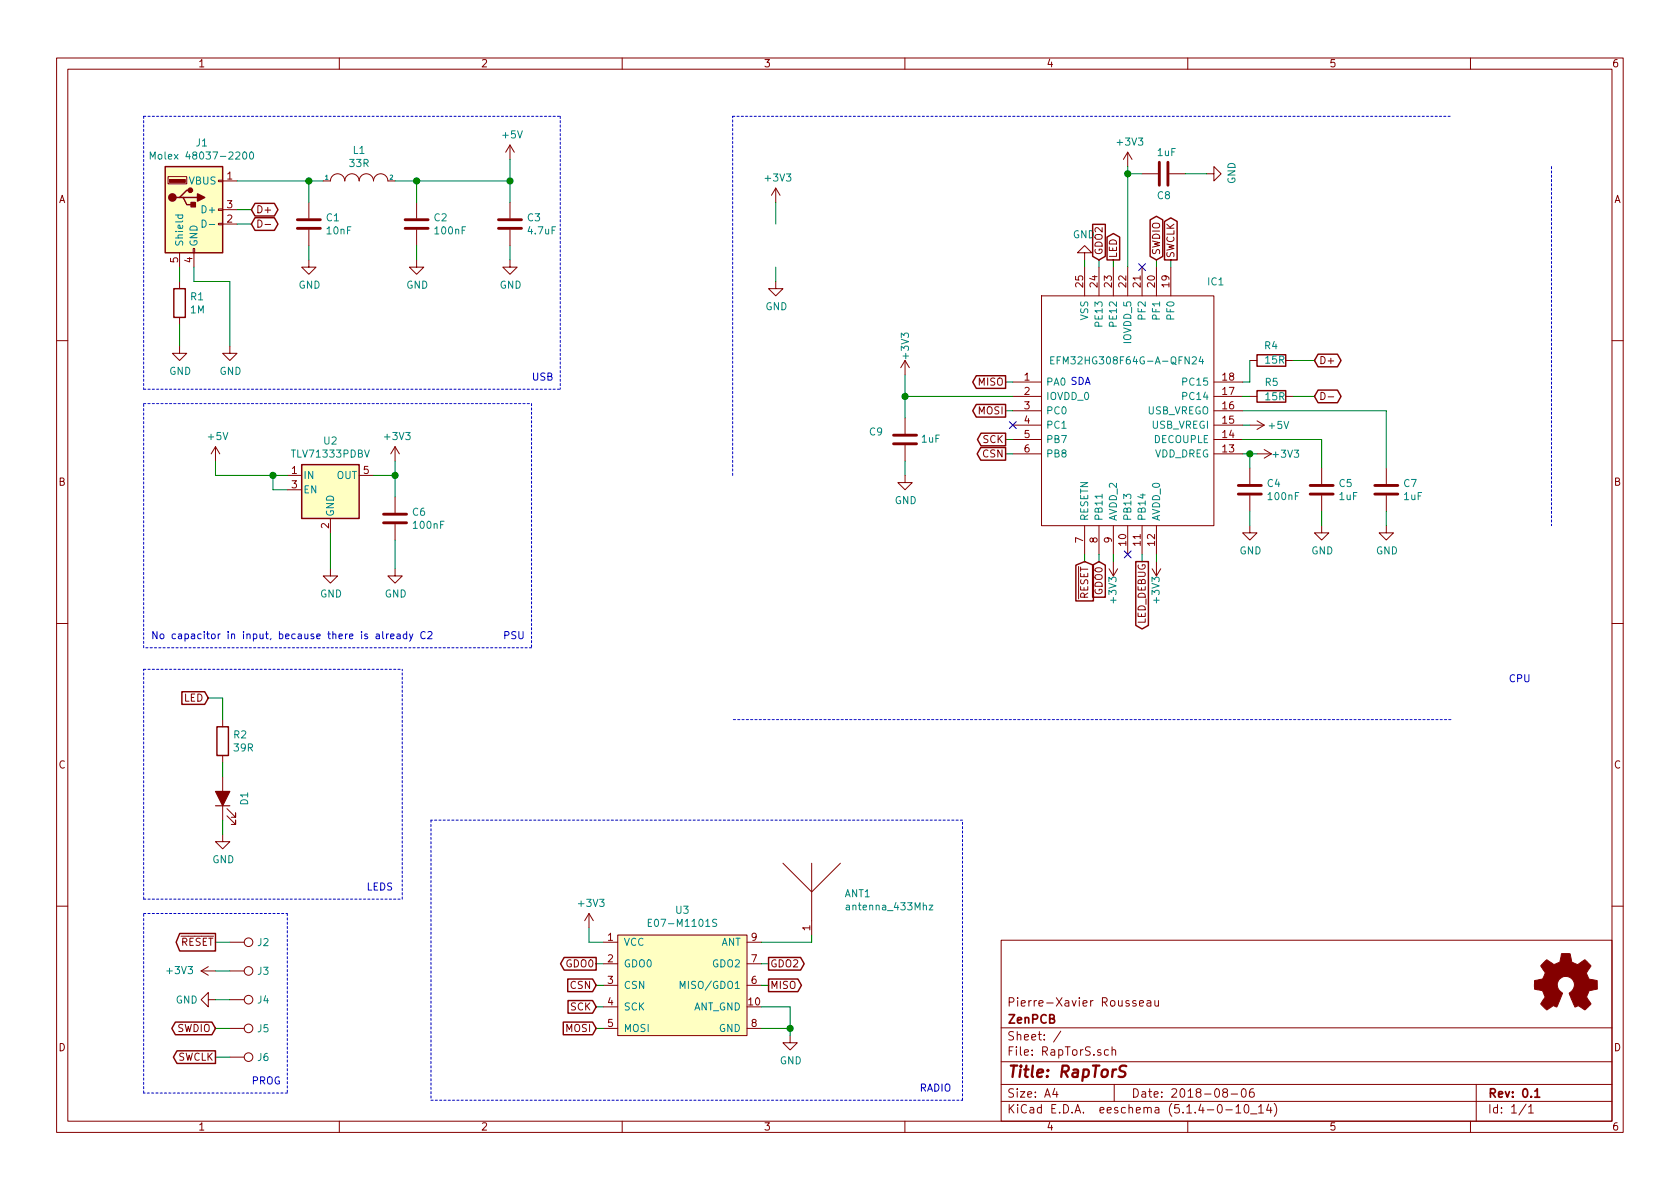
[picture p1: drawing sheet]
EESchema Schematic File Version 4
LIBS:RapTorS-cache
EELAYER 29 0
EELAYER END
$Descr A4 11693 8268
encoding utf-8
Sheet 1 1
Title "RapTorS"
Date "2018-08-06"
Rev "0.1"
Comp "ZenPCB"
Comment1 "Pierre-Xavier Rousseau"
Comment2 ""
Comment3 ""
Comment4 ""
$EndDescr
$Comp
L RapTorS-rescue:antenna_433Mhz-antenna ANT1
U 1 1
P 5650 5900
F 0 "ANT1" H 5878 5590 50  0000 L CNN
F 1 "antenna_433Mhz" H 5878 5499 50  0000 L CNN
F 2 "Connectors:Pin_d1.0mm_L10.0mm" H 5650 5900 50  0001 C CNN
F 3 "" H 5650 5900 50  0001 C CNN
	1    5650 5900
	1    0    0    -1  
$EndComp
$Comp
L Connector:USB_A J1
U 1 1
P 1350 1450
F 0 "J1" H 1405 1917 50  0000 C CNN
F 1 "Molex 48037-2200" H 1405 1826 50  0000 C CNN
F 2 "PX_Molex:MOLEX_USB_48037-2200" H 1500 1400 50  0001 C CNN
F 3 "" H 1500 1400 50  0001 C CNN
	1    1350 1450
	1    0    0    -1  
$EndComp
$Comp
L RapTorS-rescue:LED_ALT-device D1
U 1 1
P 1550 5550
F 0 "D1" H 1550 5400 50  0000 C CNN
F 1 "LED_ALT" H 1600 5400 50  0001 C CNN
F 2 "LEDs:LED_0805" H 1550 5550 50  0001 C CNN
F 3 "~" H 1550 5550 50  0001 C CNN
	1    1550 5550
	0    -1   -1   0   
$EndComp
$Comp
L RapTorS-rescue:C-device C2
U 1 1
P 2900 1550
F 0 "C2" H 3015 1596 50  0000 L CNN
F 1 "100nF" H 3015 1505 50  0000 L CNN
F 2 "Capacitors_SMD:C_0603" H 2938 1400 50  0001 C CNN
F 3 "" H 2900 1550 50  0001 C CNN
	1    2900 1550
	1    0    0    -1  
$EndComp
$Comp
L RapTorS-rescue:R-device R1
U 1 1
P 1250 2100
F 0 "R1" H 1320 2146 50  0000 L CNN
F 1 "1M" H 1320 2055 50  0000 L CNN
F 2 "Resistors_SMD:R_0603" V 1180 2100 50  0001 C CNN
F 3 "" H 1250 2100 50  0001 C CNN
	1    1250 2100
	1    0    0    -1  
$EndComp
$Comp
L RapTorS-rescue:C-device C4
U 1 1
P 8700 3400
F 0 "C4" H 8815 3446 50  0000 L CNN
F 1 "100nF" H 8815 3355 50  0000 L CNN
F 2 "Capacitors_SMD:C_0603" H 8738 3250 50  0001 C CNN
F 3 "" H 8700 3400 50  0001 C CNN
	1    8700 3400
	1    0    0    -1  
$EndComp
$Comp
L pspice:INDUCTOR L1
U 1 1
P 2500 1250
F 0 "L1" H 2500 1465 50  0000 C CNN
F 1 "33R" H 2500 1374 50  0000 C CNN
F 2 "Inductors_SMD:L_0603" H 2500 1250 50  0001 C CNN
F 3 "" H 2500 1250 50  0001 C CNN
F 4 "Ferrite bead" H 2500 1250 50  0001 C CNN "Comment"
	1    2500 1250
	1    0    0    -1  
$EndComp
$Comp
L RapTorS-rescue:C-device C1
U 1 1
P 2150 1550
F 0 "C1" H 2265 1596 50  0000 L CNN
F 1 "10nF" H 2265 1505 50  0000 L CNN
F 2 "Capacitors_SMD:C_0603" H 2188 1400 50  0001 C CNN
F 3 "" H 2150 1550 50  0001 C CNN
	1    2150 1550
	1    0    0    -1  
$EndComp
Wire Wire Line
	1650 1250 2150 1250
Wire Wire Line
	2150 1400 2150 1250
Connection ~ 2150 1250
Wire Wire Line
	2150 1250 2250 1250
Wire Wire Line
	2750 1250 2900 1250
Wire Wire Line
	2900 1250 2900 1400
Wire Wire Line
	2900 1250 3550 1250
Wire Wire Line
	3550 1250 3550 1400
Connection ~ 2900 1250
$Comp
L power:+5V #PWR01
U 1 1
P 3550 1100
F 0 "#PWR01" H 3550 950 50  0001 C CNN
F 1 "+5V" H 3565 1273 50  0000 C CNN
F 2 "" H 3550 1100 50  0001 C CNN
F 3 "" H 3550 1100 50  0001 C CNN
	1    3550 1100
	1    0    0    -1  
$EndComp
Wire Wire Line
	3550 1100 3550 1250
Connection ~ 3550 1250
$Comp
L power:GND #PWR05
U 1 1
P 2150 1800
F 0 "#PWR05" H 2150 1550 50  0001 C CNN
F 1 "GND" H 2155 1627 50  0000 C CNN
F 2 "" H 2150 1800 50  0001 C CNN
F 3 "" H 2150 1800 50  0001 C CNN
	1    2150 1800
	1    0    0    -1  
$EndComp
$Comp
L power:GND #PWR06
U 1 1
P 2900 1800
F 0 "#PWR06" H 2900 1550 50  0001 C CNN
F 1 "GND" H 2905 1627 50  0000 C CNN
F 2 "" H 2900 1800 50  0001 C CNN
F 3 "" H 2900 1800 50  0001 C CNN
	1    2900 1800
	1    0    0    -1  
$EndComp
$Comp
L power:GND #PWR07
U 1 1
P 3550 1800
F 0 "#PWR07" H 3550 1550 50  0001 C CNN
F 1 "GND" H 3555 1627 50  0000 C CNN
F 2 "" H 3550 1800 50  0001 C CNN
F 3 "" H 3550 1800 50  0001 C CNN
	1    3550 1800
	1    0    0    -1  
$EndComp
Wire Wire Line
	2150 1700 2150 1800
Wire Wire Line
	2900 1700 2900 1800
Wire Wire Line
	3550 1700 3550 1800
$Comp
L power:GND #PWR09
U 1 1
P 1250 2400
F 0 "#PWR09" H 1250 2150 50  0001 C CNN
F 1 "GND" H 1255 2227 50  0000 C CNN
F 2 "" H 1250 2400 50  0001 C CNN
F 3 "" H 1250 2400 50  0001 C CNN
	1    1250 2400
	1    0    0    -1  
$EndComp
Wire Wire Line
	1250 1850 1250 1950
Wire Wire Line
	1250 2250 1250 2400
$Comp
L power:GND #PWR010
U 1 1
P 1600 2400
F 0 "#PWR010" H 1600 2150 50  0001 C CNN
F 1 "GND" H 1605 2227 50  0000 C CNN
F 2 "" H 1600 2400 50  0001 C CNN
F 3 "" H 1600 2400 50  0001 C CNN
	1    1600 2400
	1    0    0    -1  
$EndComp
Wire Wire Line
	1350 1850 1350 1950
Wire Wire Line
	1350 1950 1600 1950
Wire Wire Line
	1600 1950 1600 2400
Text GLabel 1750 1450 2    50   BiDi ~ 0
D+
Text GLabel 1750 1550 2    50   BiDi ~ 0
D-
Wire Notes Line
	1000 800  1000 2700
Text Notes 3700 2650 0    50   ~ 0
USB
$Comp
L power:GND #PWR08
U 1 1
P 5400 1950
F 0 "#PWR08" H 5400 1700 50  0001 C CNN
F 1 "GND" H 5405 1777 50  0000 C CNN
F 2 "" H 5400 1950 50  0001 C CNN
F 3 "" H 5400 1950 50  0001 C CNN
	1    5400 1950
	1    0    0    -1  
$EndComp
Wire Wire Line
	5400 1850 5400 1950
Wire Wire Line
	1650 1550 1750 1550
Wire Wire Line
	1750 1450 1650 1450
Text GLabel 7000 2650 0    50   Output ~ 0
MISO
$Comp
L RapTorS-rescue:TLV71333PDBV-regul U2
U 1 1
P 2300 3400
F 0 "U2" H 2300 3742 50  0000 C CNN
F 1 "TLV71333PDBV" H 2300 3651 50  0000 C CNN
F 2 "TO_SOT_Packages_SMD:SOT-23-5" H 2300 3725 50  0001 C CIN
F 3 "http://www.ti.com/lit/ds/symlink/tlv713p.pdf" H 2300 3400 50  0001 C CNN
	1    2300 3400
	1    0    0    -1  
$EndComp
$Comp
L power:GND #PWR017
U 1 1
P 2300 3950
F 0 "#PWR017" H 2300 3700 50  0001 C CNN
F 1 "GND" H 2305 3777 50  0000 C CNN
F 2 "" H 2300 3950 50  0001 C CNN
F 3 "" H 2300 3950 50  0001 C CNN
	1    2300 3950
	1    0    0    -1  
$EndComp
Wire Wire Line
	1500 3300 1900 3300
Wire Wire Line
	2000 3400 1900 3400
Wire Wire Line
	1900 3400 1900 3300
Connection ~ 1900 3300
Wire Wire Line
	1900 3300 2000 3300
Wire Wire Line
	2300 3950 2300 3700
$Comp
L power:+5V #PWR012
U 1 1
P 1500 3200
F 0 "#PWR012" H 1500 3050 50  0001 C CNN
F 1 "+5V" H 1515 3373 50  0000 C CNN
F 2 "" H 1500 3200 50  0001 C CNN
F 3 "" H 1500 3200 50  0001 C CNN
	1    1500 3200
	1    0    0    -1  
$EndComp
Wire Wire Line
	1500 3300 1500 3200
$Comp
L RapTorS-rescue:C-device C6
U 1 1
P 2750 3600
F 0 "C6" H 2865 3646 50  0000 L CNN
F 1 "100nF" H 2865 3555 50  0000 L CNN
F 2 "Capacitors_SMD:C_0603" H 2788 3450 50  0001 C CNN
F 3 "" H 2750 3600 50  0001 C CNN
	1    2750 3600
	1    0    0    -1  
$EndComp
Wire Wire Line
	2600 3300 2750 3300
Wire Wire Line
	2750 3300 2750 3450
$Comp
L power:GND #PWR018
U 1 1
P 2750 3950
F 0 "#PWR018" H 2750 3700 50  0001 C CNN
F 1 "GND" H 2755 3777 50  0000 C CNN
F 2 "" H 2750 3950 50  0001 C CNN
F 3 "" H 2750 3950 50  0001 C CNN
	1    2750 3950
	1    0    0    -1  
$EndComp
Wire Wire Line
	2750 3950 2750 3750
$Comp
L power:+3V3 #PWR013
U 1 1
P 2750 3200
F 0 "#PWR013" H 2750 3050 50  0001 C CNN
F 1 "+3V3" H 2765 3373 50  0000 C CNN
F 2 "" H 2750 3200 50  0001 C CNN
F 3 "" H 2750 3200 50  0001 C CNN
	1    2750 3200
	1    0    0    -1  
$EndComp
Connection ~ 2750 3300
Wire Wire Line
	2750 3200 2750 3300
Wire Notes Line
	1000 2800 3700 2800
Wire Notes Line
	3700 2800 3700 4500
Wire Notes Line
	3700 4500 1000 4500
Wire Notes Line
	1000 4500 1000 2800
Text Notes 3500 4450 0    50   ~ 0
PSU
$Comp
L power:+3V3 #PWR03
U 1 1
P 5400 1400
F 0 "#PWR03" H 5400 1250 50  0001 C CNN
F 1 "+3V3" H 5415 1573 50  0000 C CNN
F 2 "" H 5400 1400 50  0001 C CNN
F 3 "" H 5400 1400 50  0001 C CNN
	1    5400 1400
	1    0    0    -1  
$EndComp
Wire Wire Line
	5400 1400 5400 1550
Wire Notes Line
	5100 800  10100 800 
Wire Notes Line
	10800 1150 10800 3650
Wire Notes Line
	10100 5000 5100 5000
Wire Notes Line
	5100 3300 5100 800 
Text Notes 10500 4750 0    50   ~ 0
CPU
$Comp
L RapTorS-rescue:E07-M1101S-E07-M1101S U3
U 1 1
P 4750 6450
F 0 "U3" H 4750 6575 50  0000 C CNN
F 1 "E07-M1101S" H 4750 6484 50  0000 C CNN
F 2 "E07-M1101S:E07-M1101S" H 4750 6450 50  0001 C CNN
F 3 "" H 4750 6450 50  0001 C CNN
	1    4750 6450
	1    0    0    -1  
$EndComp
Wire Wire Line
	5300 6550 5650 6550
Wire Wire Line
	5650 6550 5650 6500
$Comp
L power:GND #PWR020
U 1 1
P 5500 7200
F 0 "#PWR020" H 5500 6950 50  0001 C CNN
F 1 "GND" H 5505 7027 50  0000 C CNN
F 2 "" H 5500 7200 50  0001 C CNN
F 3 "" H 5500 7200 50  0001 C CNN
	1    5500 7200
	1    0    0    -1  
$EndComp
Wire Wire Line
	5300 7000 5500 7000
Wire Wire Line
	5500 7000 5500 7150
Wire Wire Line
	5300 7150 5500 7150
Connection ~ 5500 7150
Wire Wire Line
	5500 7150 5500 7200
$Comp
L power:+3V3 #PWR019
U 1 1
P 4100 6450
F 0 "#PWR019" H 4100 6300 50  0001 C CNN
F 1 "+3V3" H 4115 6623 50  0000 C CNN
F 2 "" H 4100 6450 50  0001 C CNN
F 3 "" H 4100 6450 50  0001 C CNN
	1    4100 6450
	1    0    0    -1  
$EndComp
Wire Wire Line
	4200 6550 4100 6550
Wire Wire Line
	4100 6550 4100 6450
Text GLabel 7750 1800 1    50   Output ~ 0
LED
Text GLabel 4150 7000 0    50   Input ~ 0
SCK
Wire Wire Line
	4150 7000 4200 7000
Text GLabel 5350 6850 2    50   Output ~ 0
MISO
Wire Wire Line
	5300 6850 5350 6850
Text GLabel 4150 7150 0    50   Input ~ 0
MOSI
Wire Wire Line
	4150 7150 4200 7150
Text GLabel 7000 3150 0    50   Output ~ 0
CSN
Text GLabel 4150 6850 0    50   Input ~ 0
CSN
Wire Wire Line
	4150 6850 4200 6850
Text GLabel 4150 6700 0    50   Output ~ 0
GDO0
Wire Wire Line
	4150 6700 4200 6700
Text GLabel 7650 3900 3    50   Input ~ 0
GDO0
Text GLabel 5350 6700 2    50   Output ~ 0
GDO2
Wire Wire Line
	5350 6700 5300 6700
Text GLabel 7650 1800 1    50   Input ~ 0
GDO2
Text GLabel 1450 4850 0    50   Input ~ 0
LED
$Comp
L RapTorS-rescue:R-device R2
U 1 1
P 1550 5150
F 0 "R2" H 1620 5196 50  0000 L CNN
F 1 "39R" H 1620 5105 50  0000 L CNN
F 2 "Resistors_SMD:R_0603" V 1480 5150 50  0001 C CNN
F 3 "" H 1550 5150 50  0001 C CNN
	1    1550 5150
	1    0    0    -1  
$EndComp
Wire Wire Line
	1450 4850 1550 4850
Wire Wire Line
	1550 4850 1550 5000
Wire Wire Line
	1550 5300 1550 5400
$Comp
L power:GND #PWR021
U 1 1
P 1550 5800
F 0 "#PWR021" H 1550 5550 50  0001 C CNN
F 1 "GND" H 1555 5627 50  0000 C CNN
F 2 "" H 1550 5800 50  0001 C CNN
F 3 "" H 1550 5800 50  0001 C CNN
	1    1550 5800
	1    0    0    -1  
$EndComp
Wire Wire Line
	1550 5800 1550 5700
Wire Notes Line
	1000 6250 1000 4650
Text Notes 2550 6200 0    50   ~ 0
LEDS
Wire Notes Line
	6700 5700 3000 5700
Wire Notes Line
	3000 5700 3000 7650
Wire Notes Line
	3000 7650 6700 7650
Wire Notes Line
	6700 7650 6700 5700
Text Notes 6400 7600 0    50   ~ 0
RADIO
Text GLabel 7950 3900 3    50   Output ~ 0
LED_DEBUG
Wire Notes Line
	2800 6250 2800 4650
Wire Notes Line
	1000 4650 2800 4650
Wire Notes Line
	1000 6250 2800 6250
$Comp
L Connector:TestPoint J2
U 1 1
P 1600 6550
F 0 "J2" V 1600 6737 50  0000 L CNN
F 1 "TestPoint" V 1645 6738 50  0001 L CNN
F 2 "Connectors_TestPoints:Test_Point_Pad_d1.5mm" H 1800 6550 50  0001 C CNN
F 3 "~" H 1800 6550 50  0001 C CNN
	1    1600 6550
	0    1    1    0   
$EndComp
$Comp
L Connector:TestPoint J3
U 1 1
P 1600 6750
F 0 "J3" V 1600 6937 50  0000 L CNN
F 1 "TestPoint" V 1645 6938 50  0001 L CNN
F 2 "Connectors_TestPoints:Test_Point_Pad_d1.5mm" H 1800 6750 50  0001 C CNN
F 3 "~" H 1800 6750 50  0001 C CNN
	1    1600 6750
	0    1    1    0   
$EndComp
$Comp
L Connector:TestPoint J4
U 1 1
P 1600 6950
F 0 "J4" V 1600 7137 50  0000 L CNN
F 1 "TestPoint" V 1645 7138 50  0001 L CNN
F 2 "Connectors_TestPoints:Test_Point_Pad_d1.5mm" H 1800 6950 50  0001 C CNN
F 3 "~" H 1800 6950 50  0001 C CNN
	1    1600 6950
	0    1    1    0   
$EndComp
$Comp
L Connector:TestPoint J5
U 1 1
P 1600 7150
F 0 "J5" V 1600 7337 50  0000 L CNN
F 1 "TestPoint" V 1645 7338 50  0001 L CNN
F 2 "Connectors_TestPoints:Test_Point_Pad_d1.5mm" H 1800 7150 50  0001 C CNN
F 3 "~" H 1800 7150 50  0001 C CNN
	1    1600 7150
	0    1    1    0   
$EndComp
$Comp
L Connector:TestPoint J6
U 1 1
P 1600 7350
F 0 "J6" V 1600 7537 50  0000 L CNN
F 1 "TestPoint" V 1645 7538 50  0001 L CNN
F 2 "Connectors_TestPoints:Test_Point_Pad_d1.5mm" H 1800 7350 50  0001 C CNN
F 3 "~" H 1800 7350 50  0001 C CNN
	1    1600 7350
	0    1    1    0   
$EndComp
Text GLabel 1500 6550 0    50   Output ~ 0
~RESET
$Comp
L power:+3V3 #PWR014
U 1 1
P 1500 6750
F 0 "#PWR014" H 1500 6600 50  0001 C CNN
F 1 "+3V3" V 1500 7000 50  0000 C CNN
F 2 "" H 1500 6750 50  0001 C CNN
F 3 "" H 1500 6750 50  0001 C CNN
	1    1500 6750
	0    -1   -1   0   
$EndComp
$Comp
L power:GND #PWR015
U 1 1
P 1500 6950
F 0 "#PWR015" H 1500 6700 50  0001 C CNN
F 1 "GND" V 1500 6750 50  0000 C CNN
F 2 "" H 1500 6950 50  0001 C CNN
F 3 "" H 1500 6950 50  0001 C CNN
	1    1500 6950
	0    1    1    0   
$EndComp
Text GLabel 1500 7350 0    50   Output ~ 0
SWCLK
Wire Wire Line
	1500 6550 1600 6550
Wire Wire Line
	1500 6750 1600 6750
Wire Wire Line
	1500 6950 1600 6950
Wire Wire Line
	1500 7150 1600 7150
Wire Wire Line
	1600 7350 1500 7350
Wire Notes Line
	1000 6350 2000 6350
Wire Notes Line
	2000 6350 2000 7600
Wire Notes Line
	2000 7600 1000 7600
Wire Notes Line
	1000 7600 1000 6350
Text Notes 1750 7550 0    50   ~ 0
PROG
Wire Notes Line
	3900 800  3900 2700
Wire Notes Line
	1000 2700 3900 2700
Wire Notes Line
	1000 800  3900 800 
Text Notes 1050 4450 0    50   ~ 0
No capacitor in input, because there is already C2
$Comp
L RapTorS-rescue:C-device C3
U 1 1
P 3550 1550
F 0 "C3" H 3665 1596 50  0000 L CNN
F 1 "4.7uF" H 3665 1505 50  0000 L CNN
F 2 "Capacitors_SMD:C_0603" H 3588 1400 50  0001 C CNN
F 3 "" H 3550 1550 50  0001 C CNN
	1    3550 1550
	1    0    0    -1  
$EndComp
$Comp
L RapTorS-rescue:EFM32HG308F64G-A-QFN24-EFM32HG308F64G-A-QFN24 IC1
U 1 1
P 7050 2650
F 0 "IC1" H 8400 3350 50  0000 L CNN
F 1 "EFM32HG308F64G-A-QFN24" H 7300 2800 50  0000 L CNN
F 2 "Housings_DFN_QFN:QFN-24-1EP_5x5mm_Pitch0.65mm" H 8500 3250 50  0001 L CNN
F 3 "http://uk.rs-online.com/web/p/products/8727100" H 8500 3150 50  0001 L CNN
F 4 "EFM32HG308 Microcontroller, 64k, USB Silicon Labs EFM32HG308F64G-A-QFN24, 32bit ARM Cortex M0+ Microcontroller, 25MHz, 64 kB Flash, 24-Pin QFN" H 8500 3050 50  0001 L CNN "Description"
F 5 "0.9" H 8500 2950 50  0001 L CNN "Height"
F 6 "Silicon Labs" H 8500 2850 50  0001 L CNN "Manufacturer_Name"
F 7 "EFM32HG308F64G-A-QFN24" H 8500 2750 50  0001 L CNN "Manufacturer_Part_Number"
F 8 "8727100P" H 8500 2650 50  0001 L CNN "RS Part Number"
F 9 "http://uk.rs-online.com/web/p/products/8727100P" H 8500 2550 50  0001 L CNN "RS Price/Stock"
F 10 "EFM32HG308F64G-A-QFN24" H 8500 2450 50  0001 L CNN "Arrow Part Number"
F 11 "https://www.arrow.com/en/products/efm32hg308f64g-a-qfn24/silicon-labs" H 8500 2350 50  0001 L CNN "Arrow Price/Stock"
	1    7050 2650
	1    0    0    -1  
$EndComp
$Comp
L RapTorS-rescue:C-device C5
U 1 1
P 9200 3400
F 0 "C5" H 9315 3446 50  0000 L CNN
F 1 "1uF" H 9315 3355 50  0000 L CNN
F 2 "Capacitors_SMD:C_0603" H 9238 3250 50  0001 C CNN
F 3 "" H 9200 3400 50  0001 C CNN
	1    9200 3400
	1    0    0    -1  
$EndComp
$Comp
L power:GND #PWR0101
U 1 1
P 9200 3650
F 0 "#PWR0101" H 9200 3400 50  0001 C CNN
F 1 "GND" H 9205 3477 50  0000 C CNN
F 2 "" H 9200 3650 50  0001 C CNN
F 3 "" H 9200 3650 50  0001 C CNN
	1    9200 3650
	1    0    0    -1  
$EndComp
$Comp
L power:+3V3 #PWR0102
U 1 1
P 8750 3150
F 0 "#PWR0102" H 8750 3000 50  0001 C CNN
F 1 "+3V3" V 8750 3350 50  0000 C CNN
F 2 "" H 8750 3150 50  0001 C CNN
F 3 "" H 8750 3150 50  0001 C CNN
	1    8750 3150
	0    1    1    0   
$EndComp
Wire Wire Line
	8700 3150 8650 3150
$Comp
L power:+5V #PWR0103
U 1 1
P 8700 2950
F 0 "#PWR0103" H 8700 2800 50  0001 C CNN
F 1 "+5V" V 8700 3150 50  0000 C CNN
F 2 "" H 8700 2950 50  0001 C CNN
F 3 "" H 8700 2950 50  0001 C CNN
	1    8700 2950
	0    1    1    0   
$EndComp
Wire Wire Line
	8650 2950 8700 2950
$Comp
L RapTorS-rescue:C-device C7
U 1 1
P 9650 3400
F 0 "C7" H 9765 3446 50  0000 L CNN
F 1 "1uF" H 9765 3355 50  0000 L CNN
F 2 "Capacitors_SMD:C_0603" H 9688 3250 50  0001 C CNN
F 3 "" H 9650 3400 50  0001 C CNN
	1    9650 3400
	1    0    0    -1  
$EndComp
$Comp
L power:GND #PWR0104
U 1 1
P 9650 3650
F 0 "#PWR0104" H 9650 3400 50  0001 C CNN
F 1 "GND" H 9655 3477 50  0000 C CNN
F 2 "" H 9650 3650 50  0001 C CNN
F 3 "" H 9650 3650 50  0001 C CNN
	1    9650 3650
	1    0    0    -1  
$EndComp
$Comp
L power:GND #PWR0105
U 1 1
P 7550 1800
F 0 "#PWR0105" H 7550 1550 50  0001 C CNN
F 1 "GND" H 7555 1627 50  0000 C CNN
F 2 "" H 7550 1800 50  0001 C CNN
F 3 "" H 7550 1800 50  0001 C CNN
	1    7550 1800
	-1   0    0    1   
$EndComp
Wire Wire Line
	7550 1850 7550 1800
$Comp
L power:+3V3 #PWR0106
U 1 1
P 7850 1150
F 0 "#PWR0106" H 7850 1000 50  0001 C CNN
F 1 "+3V3" H 7865 1323 50  0000 C CNN
F 2 "" H 7850 1150 50  0001 C CNN
F 3 "" H 7850 1150 50  0001 C CNN
	1    7850 1150
	1    0    0    -1  
$EndComp
$Comp
L power:+3V3 #PWR0107
U 1 1
P 6300 2600
F 0 "#PWR0107" H 6300 2450 50  0001 C CNN
F 1 "+3V3" V 6300 2800 50  0000 C CNN
F 2 "" H 6300 2600 50  0001 C CNN
F 3 "" H 6300 2600 50  0001 C CNN
	1    6300 2600
	1    0    0    -1  
$EndComp
Text GLabel 7550 3900 3    50   Input ~ 0
~RESET
Wire Wire Line
	7550 3900 7550 3850
$Comp
L power:+3V3 #PWR0108
U 1 1
P 7750 3900
F 0 "#PWR0108" H 7750 3750 50  0001 C CNN
F 1 "+3V3" V 7750 4100 50  0000 C CNN
F 2 "" H 7750 3900 50  0001 C CNN
F 3 "" H 7750 3900 50  0001 C CNN
	1    7750 3900
	-1   0    0    1   
$EndComp
Wire Wire Line
	7750 3900 7750 3850
$Comp
L power:+3V3 #PWR0109
U 1 1
P 8050 3900
F 0 "#PWR0109" H 8050 3750 50  0001 C CNN
F 1 "+3V3" V 8050 4100 50  0000 C CNN
F 2 "" H 8050 3900 50  0001 C CNN
F 3 "" H 8050 3900 50  0001 C CNN
	1    8050 3900
	-1   0    0    1   
$EndComp
Wire Wire Line
	8050 3900 8050 3850
Text GLabel 9150 2500 2    50   BiDi ~ 0
D+
Wire Wire Line
	8650 2650 8700 2650
Text GLabel 9150 2750 2    50   BiDi ~ 0
D-
Wire Wire Line
	8700 2750 8650 2750
$Comp
L RapTorS-rescue:R-device R4
U 1 1
P 8850 2500
F 0 "R4" V 8950 2450 50  0000 L CNN
F 1 "15R" V 8850 2400 50  0000 L CNN
F 2 "Capacitors_SMD:C_0603" V 8780 2500 50  0001 C CNN
F 3 "" H 8850 2500 50  0001 C CNN
	1    8850 2500
	0    -1   -1   0   
$EndComp
$Comp
L RapTorS-rescue:R-device R5
U 1 1
P 8850 2750
F 0 "R5" V 8750 2700 50  0000 L CNN
F 1 "15R" V 8850 2700 50  0000 L CNN
F 2 "Capacitors_SMD:C_0603" V 8780 2750 50  0001 C CNN
F 3 "" H 8850 2750 50  0001 C CNN
	1    8850 2750
	0    1    1    0   
$EndComp
Wire Wire Line
	9000 2500 9150 2500
Wire Wire Line
	9000 2750 9150 2750
Wire Wire Line
	8700 2500 8700 2650
Text GLabel 8050 1800 1    50   BiDi ~ 0
SWDIO
Wire Wire Line
	8050 1850 8050 1800
Text GLabel 1500 7150 0    50   BiDi ~ 0
SWDIO
Text GLabel 8150 1800 1    50   Output ~ 0
SWCLK
Wire Wire Line
	8150 1800 8150 1850
Wire Wire Line
	7050 2650 7000 2650
Text Notes 7450 2680 0    50   ~ 0
SDA
Wire Wire Line
	7000 3050 7050 3050
Wire Wire Line
	7050 3150 7000 3150
Wire Wire Line
	7650 3900 7650 3850
Wire Wire Line
	7950 3900 7950 3850
$Comp
L Graphic:Logo_Open_Hardware_Small #LOGO1
U 1 1
P 10900 6850
F 0 "#LOGO1" H 10900 7125 50  0001 C CNN
F 1 "Logo_Open_Hardware_Small" H 10900 6625 50  0001 C CNN
F 2 "" H 10900 6850 50  0001 C CNN
F 3 "~" H 10900 6850 50  0001 C CNN
	1    10900 6850
	1    0    0    -1  
$EndComp
Text GLabel 7000 2850 0    50   Output ~ 0
MOSI
Wire Wire Line
	7050 2850 7000 2850
Text GLabel 7000 3050 0    50   Output ~ 0
SCK
Wire Wire Line
	7650 1850 7650 1800
Wire Wire Line
	8700 3150 8700 3250
Connection ~ 8700 3150
Wire Wire Line
	8700 3150 8750 3150
$Comp
L power:GND #PWR011
U 1 1
P 8700 3650
F 0 "#PWR011" H 8700 3400 50  0001 C CNN
F 1 "GND" H 8705 3477 50  0000 C CNN
F 2 "" H 8700 3650 50  0001 C CNN
F 3 "" H 8700 3650 50  0001 C CNN
	1    8700 3650
	1    0    0    -1  
$EndComp
Wire Wire Line
	8700 3550 8700 3650
Wire Wire Line
	9200 3550 9200 3650
Wire Wire Line
	9650 3650 9650 3550
Wire Wire Line
	9650 2850 9650 3250
Wire Wire Line
	9200 3050 9200 3250
Wire Wire Line
	8650 2850 9650 2850
Wire Wire Line
	8650 3050 9200 3050
$Comp
L RapTorS-rescue:C-device C8
U 1 1
P 8100 1200
F 0 "C8" V 8250 1150 50  0000 L CNN
F 1 "1uF" V 7950 1150 50  0000 L CNN
F 2 "Capacitors_SMD:C_0603" H 8138 1050 50  0001 C CNN
F 3 "" H 8100 1200 50  0001 C CNN
	1    8100 1200
	0    1    1    0   
$EndComp
Wire Wire Line
	7850 1150 7850 1200
Wire Wire Line
	7850 1200 7950 1200
Connection ~ 7850 1200
Wire Wire Line
	7850 1200 7850 1850
$Comp
L power:GND #PWR02
U 1 1
P 8400 1200
F 0 "#PWR02" H 8400 950 50  0001 C CNN
F 1 "GND" H 8405 1027 50  0000 C CNN
F 2 "" H 8400 1200 50  0001 C CNN
F 3 "" H 8400 1200 50  0001 C CNN
	1    8400 1200
	0    -1   -1   0   
$EndComp
Wire Wire Line
	8250 1200 8400 1200
$Comp
L RapTorS-rescue:C-device C9
U 1 1
P 6300 3050
F 0 "C9" H 6450 3000 50  0000 L CNN
F 1 "1uF" H 6050 3050 50  0000 L CNN
F 2 "Capacitors_SMD:C_0603" H 6338 2900 50  0001 C CNN
F 3 "" H 6300 3050 50  0001 C CNN
	1    6300 3050
	-1   0    0    1   
$EndComp
Wire Wire Line
	6300 2750 6300 2900
Wire Wire Line
	6300 2750 7050 2750
Wire Wire Line
	6300 2600 6300 2750
Connection ~ 6300 2750
$Comp
L power:GND #PWR04
U 1 1
P 6300 3300
F 0 "#PWR04" H 6300 3050 50  0001 C CNN
F 1 "GND" H 6305 3127 50  0000 C CNN
F 2 "" H 6300 3300 50  0001 C CNN
F 3 "" H 6300 3300 50  0001 C CNN
	1    6300 3300
	1    0    0    -1  
$EndComp
Wire Wire Line
	6300 3300 6300 3200
Wire Wire Line
	7750 1800 7750 1850
NoConn ~ 7850 3850
NoConn ~ 7050 2950
NoConn ~ 7950 1850
$EndSCHEMATC
